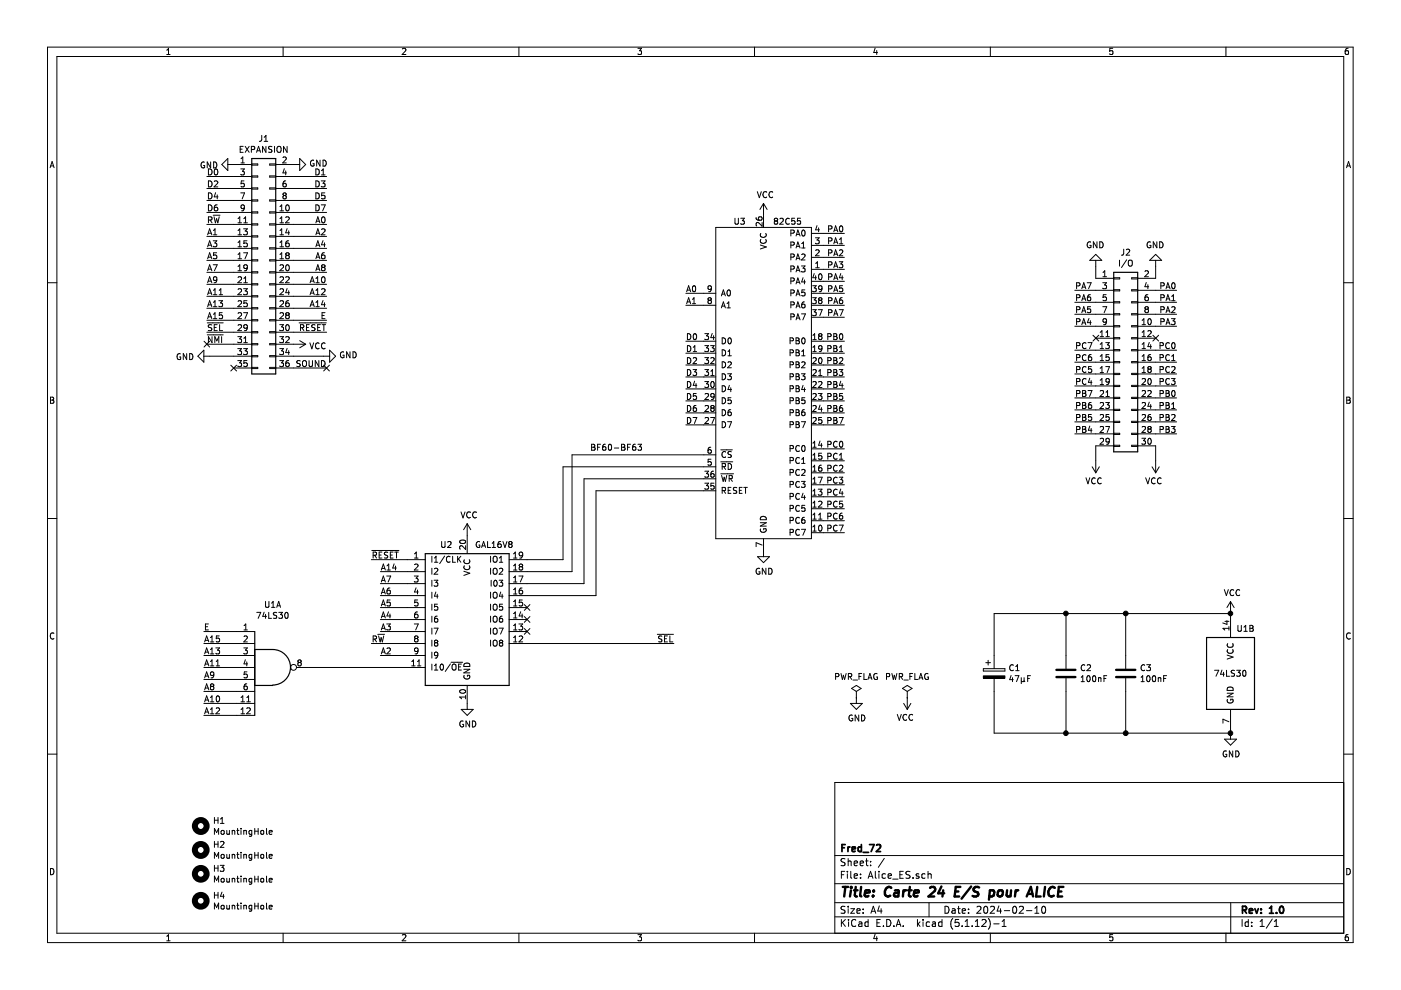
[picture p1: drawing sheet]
EESchema Schematic File Version 4
EELAYER 30 0
EELAYER END
$Descr A4 11693 8268
encoding utf-8
Sheet 1 1
Title "Carte 24 E/S pour ALICE"
Date "2024-02-10"
Rev "1.0"
Comp "Fred_72"
Comment1 ""
Comment2 ""
Comment3 ""
Comment4 ""
$EndDescr
$Comp
L 8bits_Interface:82C55 U3
U 1 1
P 6375 3200
F 0 "U3" H 6175 4550 50  0000 C CNN
F 1 "82C55" H 6575 4550 50  0000 C CNN
F 2 "Package_DIP:DIP-40_W15.24mm_LongPads" H 6275 3850 50  0001 C CNN
F 3 "" H 6275 3850 50  0001 C CNN
	1    6375 3200
	1    0    0    -1  
$EndComp
$Comp
L Connector_Generic:Conn_02x18_Odd_Even J1
U 1 1
P 2150 2175
F 0 "J1" H 2200 3192 50  0000 C CNN
F 1 "EXPANSION" H 2200 3101 50  0000 C CNN
F 2 "Connector:ALICE32" H 2150 2175 50  0001 C CNN
F 3 "~" H 2150 2175 50  0001 C CNN
	1    2150 2175
	1    0    0    -1  
$EndComp
$Comp
L Logic_Programmable:GAL16V8 U2
U 1 1
P 3900 5175
F 0 "U2" H 3725 5800 50  0000 C CNN
F 1 "GAL16V8" H 4125 5800 50  0000 C CNN
F 2 "Package_DIP:DIP-20_W7.62mm_LongPads" H 3900 5175 50  0001 C CNN
F 3 "" H 3900 5175 50  0001 C CNN
	1    3900 5175
	1    0    0    -1  
$EndComp
$Comp
L Connector_Generic:Conn_02x15_Odd_Even J2
U 1 1
P 9350 3025
F 0 "J2" H 9400 3942 50  0000 C CNN
F 1 "I/O" H 9400 3851 50  0000 C CNN
F 2 "Connector_IDC:IDC-Header_2x15_P2.54mm_Horizontal" H 9350 3025 50  0001 C CNN
F 3 "~" H 9350 3025 50  0001 C CNN
	1    9350 3025
	1    0    0    -1  
$EndComp
Text Label 5725 2450 0    50   ~ 0
A0
Text Label 5725 2550 0    50   ~ 0
A1
Wire Wire Line
	5725 2450 5875 2450
Wire Wire Line
	5875 2550 5725 2550
Wire Wire Line
	5725 2850 5875 2850
Wire Wire Line
	5725 2950 5875 2950
Wire Wire Line
	5725 3050 5875 3050
Wire Wire Line
	5725 3150 5875 3150
Wire Wire Line
	5725 3250 5875 3250
Wire Wire Line
	5725 3350 5875 3350
Wire Wire Line
	5725 3450 5875 3450
Wire Wire Line
	5725 3550 5875 3550
Text Label 5725 2850 0    50   ~ 0
D0
Text Label 5725 2950 0    50   ~ 0
D1
Text Label 5725 3050 0    50   ~ 0
D2
Text Label 5725 3150 0    50   ~ 0
D3
Text Label 5725 3250 0    50   ~ 0
D4
Text Label 5725 3350 0    50   ~ 0
D5
Text Label 5725 3450 0    50   ~ 0
D6
Text Label 5725 3550 0    50   ~ 0
D7
Text Label 7050 1950 2    50   ~ 0
PA0
Text Label 7050 2050 2    50   ~ 0
PA1
Text Label 7050 2150 2    50   ~ 0
PA2
Text Label 7050 2250 2    50   ~ 0
PA3
Text Label 7050 2350 2    50   ~ 0
PA4
Text Label 7050 2450 2    50   ~ 0
PA5
Text Label 7050 2550 2    50   ~ 0
PA6
Text Label 7050 2650 2    50   ~ 0
PA7
Text Label 7050 2850 2    50   ~ 0
PB0
Text Label 7050 2950 2    50   ~ 0
PB1
Text Label 7050 3050 2    50   ~ 0
PB2
Text Label 7050 3150 2    50   ~ 0
PB3
Text Label 7050 3250 2    50   ~ 0
PB4
Text Label 7050 3350 2    50   ~ 0
PB5
Text Label 7050 3450 2    50   ~ 0
PB6
Text Label 7050 3550 2    50   ~ 0
PB7
Text Label 7050 3750 2    50   ~ 0
PC0
Text Label 7050 3850 2    50   ~ 0
PC1
Text Label 7050 3950 2    50   ~ 0
PC2
Text Label 7050 4050 2    50   ~ 0
PC3
Text Label 7050 4150 2    50   ~ 0
PC4
Text Label 7050 4250 2    50   ~ 0
PC5
Text Label 7050 4350 2    50   ~ 0
PC6
Text Label 7050 4450 2    50   ~ 0
PC7
Wire Wire Line
	6875 1950 7050 1950
Wire Wire Line
	6875 2050 7050 2050
Wire Wire Line
	6875 2150 7050 2150
Wire Wire Line
	6875 2250 7050 2250
Wire Wire Line
	6875 2350 7050 2350
Wire Wire Line
	6875 2450 7050 2450
Wire Wire Line
	6875 2550 7050 2550
Wire Wire Line
	6875 2650 7050 2650
Wire Wire Line
	6875 2850 7050 2850
Wire Wire Line
	6875 2950 7050 2950
Wire Wire Line
	6875 3050 7050 3050
Wire Wire Line
	6875 3150 7050 3150
Wire Wire Line
	6875 3250 7050 3250
Wire Wire Line
	6875 3350 7050 3350
Wire Wire Line
	6875 3450 7050 3450
Wire Wire Line
	6875 3550 7050 3550
Wire Wire Line
	6875 3750 7050 3750
Wire Wire Line
	6875 3850 7050 3850
Wire Wire Line
	6875 3950 7050 3950
Wire Wire Line
	6875 4050 7050 4050
Wire Wire Line
	6875 4150 7050 4150
Wire Wire Line
	6875 4250 7050 4250
Wire Wire Line
	6875 4350 7050 4350
Wire Wire Line
	6875 4450 7050 4450
$Comp
L power:GND #PWR09
U 1 1
P 6375 4600
F 0 "#PWR09" H 6375 4350 50  0001 C CNN
F 1 "GND" H 6380 4427 50  0000 C CNN
F 2 "" H 6375 4600 50  0001 C CNN
F 3 "" H 6375 4600 50  0001 C CNN
	1    6375 4600
	1    0    0    -1  
$EndComp
$Comp
L power:VCC #PWR08
U 1 1
P 6375 1800
F 0 "#PWR08" H 6375 1650 50  0001 C CNN
F 1 "VCC" H 6390 1973 50  0000 C CNN
F 2 "" H 6375 1800 50  0001 C CNN
F 3 "" H 6375 1800 50  0001 C CNN
	1    6375 1800
	1    0    0    -1  
$EndComp
$Comp
L power:GND #PWR02
U 1 1
P 1950 1375
F 0 "#PWR02" H 1950 1125 50  0001 C CNN
F 1 "GND" V 1955 1247 50  0000 R CNN
F 2 "" H 1950 1375 50  0001 C CNN
F 3 "" H 1950 1375 50  0001 C CNN
	1    1950 1375
	0    1    1    0   
$EndComp
$Comp
L power:GND #PWR03
U 1 1
P 2450 1375
F 0 "#PWR03" H 2450 1125 50  0001 C CNN
F 1 "GND" V 2455 1247 50  0000 R CNN
F 2 "" H 2450 1375 50  0001 C CNN
F 3 "" H 2450 1375 50  0001 C CNN
	1    2450 1375
	0    -1   -1   0   
$EndComp
Text Label 2725 1475 2    50   ~ 0
D1
Text Label 2725 1575 2    50   ~ 0
D3
Text Label 2725 1675 2    50   ~ 0
D5
Text Label 2725 1775 2    50   ~ 0
D7
Text Label 2725 1875 2    50   ~ 0
A0
Text Label 2725 1975 2    50   ~ 0
A2
Text Label 2725 2075 2    50   ~ 0
A4
Text Label 2725 2175 2    50   ~ 0
A6
Text Label 2725 2275 2    50   ~ 0
A8
Text Label 2725 2375 2    50   ~ 0
A10
Text Label 2725 2475 2    50   ~ 0
A12
Text Label 2725 2575 2    50   ~ 0
A14
Text Label 2725 2675 2    50   ~ 0
E
Text Label 2725 2775 2    50   ~ 0
~RESET
Text Label 2725 3075 2    50   ~ 0
SOUND
Wire Wire Line
	2450 1475 2725 1475
Wire Wire Line
	2450 1575 2725 1575
Wire Wire Line
	2450 1675 2725 1675
Wire Wire Line
	2450 1775 2725 1775
Wire Wire Line
	2450 1875 2725 1875
Wire Wire Line
	2450 1975 2725 1975
Wire Wire Line
	2450 2075 2725 2075
Wire Wire Line
	2450 2175 2725 2175
Wire Wire Line
	2450 2275 2725 2275
Wire Wire Line
	2450 2375 2725 2375
Wire Wire Line
	2450 2475 2725 2475
Wire Wire Line
	2450 2575 2725 2575
Wire Wire Line
	2450 2675 2725 2675
Wire Wire Line
	2450 2775 2725 2775
Wire Wire Line
	2450 3075 2725 3075
$Comp
L power:VCC #PWR04
U 1 1
P 2450 2875
F 0 "#PWR04" H 2450 2725 50  0001 C CNN
F 1 "VCC" V 2465 3003 50  0000 L CNN
F 2 "" H 2450 2875 50  0001 C CNN
F 3 "" H 2450 2875 50  0001 C CNN
	1    2450 2875
	0    1    1    0   
$EndComp
$Comp
L power:GND #PWR05
U 1 1
P 2700 2975
F 0 "#PWR05" H 2700 2725 50  0001 C CNN
F 1 "GND" V 2705 2847 50  0000 R CNN
F 2 "" H 2700 2975 50  0001 C CNN
F 3 "" H 2700 2975 50  0001 C CNN
	1    2700 2975
	0    -1   -1   0   
$EndComp
Wire Wire Line
	2450 2975 2700 2975
$Comp
L power:GND #PWR01
U 1 1
P 1750 2975
F 0 "#PWR01" H 1750 2725 50  0001 C CNN
F 1 "GND" V 1755 2847 50  0000 R CNN
F 2 "" H 1750 2975 50  0001 C CNN
F 3 "" H 1750 2975 50  0001 C CNN
	1    1750 2975
	0    1    1    0   
$EndComp
NoConn ~ 1950 3075
Text Label 1725 1475 0    50   ~ 0
D0
Text Label 1725 1575 0    50   ~ 0
D2
Text Label 1725 1675 0    50   ~ 0
D4
Text Label 1725 1775 0    50   ~ 0
D6
Text Label 1725 1875 0    50   ~ 0
R~W
Text Label 1725 1975 0    50   ~ 0
A1
Text Label 1725 2075 0    50   ~ 0
A3
Text Label 1725 2175 0    50   ~ 0
A5
Text Label 1725 2275 0    50   ~ 0
A7
Text Label 1725 2375 0    50   ~ 0
A9
Text Label 1725 2475 0    50   ~ 0
A11
Text Label 1725 2575 0    50   ~ 0
A13
Text Label 1725 2675 0    50   ~ 0
A15
Text Label 1725 2775 0    50   ~ 0
~SEL
Text Label 1725 2875 0    50   ~ 0
~NMI
Wire Wire Line
	1725 1875 1950 1875
Wire Wire Line
	1725 1975 1950 1975
Wire Wire Line
	1725 2075 1950 2075
Wire Wire Line
	1725 2175 1950 2175
Wire Wire Line
	1725 2275 1950 2275
Wire Wire Line
	1725 2375 1950 2375
Wire Wire Line
	1725 2475 1950 2475
Wire Wire Line
	1725 2575 1950 2575
Wire Wire Line
	1725 2675 1950 2675
Wire Wire Line
	1725 2775 1950 2775
Wire Wire Line
	1725 2875 1950 2875
Wire Wire Line
	1725 1475 1950 1475
Wire Wire Line
	1725 1575 1950 1575
Wire Wire Line
	1725 1675 1950 1675
Wire Wire Line
	1725 1775 1950 1775
Wire Wire Line
	1750 2975 1950 2975
Text Notes 4925 3775 0    50   ~ 0
BF60-BF63\n
$Comp
L power:GND #PWR07
U 1 1
P 3900 5875
F 0 "#PWR07" H 3900 5625 50  0001 C CNN
F 1 "GND" H 3905 5702 50  0000 C CNN
F 2 "" H 3900 5875 50  0001 C CNN
F 3 "" H 3900 5875 50  0001 C CNN
	1    3900 5875
	1    0    0    -1  
$EndComp
$Comp
L power:VCC #PWR06
U 1 1
P 3900 4475
F 0 "#PWR06" H 3900 4325 50  0001 C CNN
F 1 "VCC" H 3915 4648 50  0000 C CNN
F 2 "" H 3900 4475 50  0001 C CNN
F 3 "" H 3900 4475 50  0001 C CNN
	1    3900 4475
	1    0    0    -1  
$EndComp
Text Label 5625 5375 2    50   ~ 0
~SEL
Text Label 1700 5275 0    50   ~ 0
E
$Comp
L 74xx:74LS30 U1
U 1 1
P 2275 5575
F 0 "U1" H 2275 6100 50  0000 C CNN
F 1 "74LS30" H 2275 6009 50  0000 C CNN
F 2 "Package_DIP:DIP-14_W7.62mm_LongPads" H 2275 5575 50  0001 C CNN
F 3 "http://www.ti.com/lit/gpn/sn74LS30" H 2275 5575 50  0001 C CNN
	1    2275 5575
	1    0    0    -1  
$EndComp
Text Label 1700 5375 0    50   ~ 0
A15
Text Label 1700 5475 0    50   ~ 0
A13
Text Label 1700 5575 0    50   ~ 0
A11
Text Label 1700 5975 0    50   ~ 0
A12
Text Label 1700 5875 0    50   ~ 0
A10
Text Label 1700 5775 0    50   ~ 0
A8
Text Label 1700 5675 0    50   ~ 0
A9
Wire Wire Line
	1700 5375 1975 5375
Wire Wire Line
	1700 5475 1975 5475
Wire Wire Line
	1700 5975 1975 5975
Wire Wire Line
	1700 5575 1975 5575
Wire Wire Line
	1700 5875 1975 5875
Wire Wire Line
	1700 5675 1975 5675
Wire Wire Line
	1700 5775 1975 5775
Wire Wire Line
	1700 5275 1975 5275
Text Label 3175 4775 0    50   ~ 0
A14
Wire Wire Line
	3175 4775 3400 4775
Text Label 3175 4875 0    50   ~ 0
A7
Text Label 3175 5075 0    50   ~ 0
A5
Text Label 3175 4975 0    50   ~ 0
A6
Text Label 3175 5175 0    50   ~ 0
A4
Text Label 3175 5275 0    50   ~ 0
A3
Wire Wire Line
	3175 4875 3400 4875
Wire Wire Line
	3175 4975 3400 4975
Wire Wire Line
	3175 5075 3400 5075
Wire Wire Line
	3175 5175 3400 5175
Wire Wire Line
	3175 5275 3400 5275
Text Label 3175 5475 0    50   ~ 0
A2
Wire Wire Line
	3175 5475 3400 5475
Wire Wire Line
	4400 4675 4700 4675
Wire Wire Line
	4400 4775 4775 4775
Wire Wire Line
	5875 4000 4875 4000
Wire Wire Line
	4875 4000 4875 4875
Wire Wire Line
	4875 4875 4400 4875
Wire Wire Line
	4400 4975 4975 4975
Wire Wire Line
	4975 4975 4975 4100
Wire Wire Line
	4975 4100 5875 4100
Text Label 3100 4675 0    50   ~ 0
~RESET
Wire Wire Line
	3100 4675 3400 4675
Text Label 3100 5375 0    50   ~ 0
R~W
Wire Wire Line
	3100 5375 3400 5375
Text Label 9825 2425 2    50   ~ 0
PA0
Text Label 9825 2525 2    50   ~ 0
PA1
Text Label 9825 2625 2    50   ~ 0
PA2
Text Label 9825 2725 2    50   ~ 0
PA3
Text Label 8975 2725 0    50   ~ 0
PA4
Text Label 8975 2625 0    50   ~ 0
PA5
Text Label 8975 2525 0    50   ~ 0
PA6
Text Label 8975 2425 0    50   ~ 0
PA7
Wire Wire Line
	9650 2425 9825 2425
Wire Wire Line
	9650 2525 9825 2525
Wire Wire Line
	9650 2625 9825 2625
Wire Wire Line
	9650 2725 9825 2725
Wire Wire Line
	9150 2725 8975 2725
Wire Wire Line
	9150 2625 8975 2625
Wire Wire Line
	9150 2525 8975 2525
Wire Wire Line
	9150 2425 8975 2425
$Comp
L power:GND #PWR010
U 1 1
P 9150 2225
F 0 "#PWR010" H 9150 1975 50  0001 C CNN
F 1 "GND" H 9155 2052 50  0000 C CNN
F 2 "" H 9150 2225 50  0001 C CNN
F 3 "" H 9150 2225 50  0001 C CNN
	1    9150 2225
	-1   0    0    1   
$EndComp
$Comp
L power:GND #PWR011
U 1 1
P 9650 2225
F 0 "#PWR011" H 9650 1975 50  0001 C CNN
F 1 "GND" H 9655 2052 50  0000 C CNN
F 2 "" H 9650 2225 50  0001 C CNN
F 3 "" H 9650 2225 50  0001 C CNN
	1    9650 2225
	-1   0    0    1   
$EndComp
Wire Wire Line
	9650 2225 9650 2325
Wire Wire Line
	9150 2225 9150 2325
Text Label 9825 3325 2    50   ~ 0
PB0
Text Label 9825 3425 2    50   ~ 0
PB1
Text Label 9825 3525 2    50   ~ 0
PB2
Text Label 9825 3625 2    50   ~ 0
PB3
Text Label 8975 3625 0    50   ~ 0
PB4
Text Label 8975 3525 0    50   ~ 0
PB5
Text Label 8975 3425 0    50   ~ 0
PB6
Text Label 8975 3325 0    50   ~ 0
PB7
Wire Wire Line
	9650 3325 9825 3325
Wire Wire Line
	9650 3425 9825 3425
Wire Wire Line
	9650 3525 9825 3525
Wire Wire Line
	9650 3625 9825 3625
Wire Wire Line
	9150 3625 8975 3625
Wire Wire Line
	9150 3525 8975 3525
Wire Wire Line
	9150 3425 8975 3425
Wire Wire Line
	9150 3325 8975 3325
Text Label 9825 2925 2    50   ~ 0
PC0
Text Label 9825 3025 2    50   ~ 0
PC1
Text Label 9825 3125 2    50   ~ 0
PC2
Text Label 9825 3225 2    50   ~ 0
PC3
Text Label 8975 3225 0    50   ~ 0
PC4
Text Label 8975 3125 0    50   ~ 0
PC5
Text Label 8975 3025 0    50   ~ 0
PC6
Text Label 8975 2925 0    50   ~ 0
PC7
Wire Wire Line
	9650 2925 9825 2925
Wire Wire Line
	9650 3025 9825 3025
Wire Wire Line
	9650 3125 9825 3125
Wire Wire Line
	9650 3225 9825 3225
Wire Wire Line
	9150 3225 8975 3225
Wire Wire Line
	9150 3125 8975 3125
Wire Wire Line
	9150 3025 8975 3025
Wire Wire Line
	9150 2925 8975 2925
$Comp
L 74xx:74LS30 U1
U 2 1
P 10275 5625
F 0 "U1" H 10400 6000 50  0000 C CNN
F 1 "74LS30" H 10275 5625 50  0000 C CNN
F 2 "Package_DIP:DIP-14_W7.62mm_LongPads" H 10275 5625 50  0001 C CNN
F 3 "http://www.ti.com/lit/gpn/sn74LS30" H 10275 5625 50  0001 C CNN
	2    10275 5625
	1    0    0    -1  
$EndComp
$Comp
L power:VCC #PWR012
U 1 1
P 10275 5125
F 0 "#PWR012" H 10275 4975 50  0001 C CNN
F 1 "VCC" H 10290 5298 50  0000 C CNN
F 2 "" H 10275 5125 50  0001 C CNN
F 3 "" H 10275 5125 50  0001 C CNN
	1    10275 5125
	1    0    0    -1  
$EndComp
$Comp
L power:GND #PWR013
U 1 1
P 10275 6125
F 0 "#PWR013" H 10275 5875 50  0001 C CNN
F 1 "GND" H 10280 5952 50  0000 C CNN
F 2 "" H 10275 6125 50  0001 C CNN
F 3 "" H 10275 6125 50  0001 C CNN
	1    10275 6125
	1    0    0    -1  
$EndComp
Wire Wire Line
	5875 3900 4700 3900
Wire Wire Line
	4700 3900 4700 4675
Wire Wire Line
	4775 4775 4775 3800
Wire Wire Line
	4775 3800 5875 3800
$Comp
L power:VCC #PWR0101
U 1 1
P 9150 3850
F 0 "#PWR0101" H 9150 3700 50  0001 C CNN
F 1 "VCC" H 9165 4023 50  0000 C CNN
F 2 "" H 9150 3850 50  0001 C CNN
F 3 "" H 9150 3850 50  0001 C CNN
	1    9150 3850
	-1   0    0    1   
$EndComp
$Comp
L power:VCC #PWR0102
U 1 1
P 9650 3850
F 0 "#PWR0102" H 9650 3700 50  0001 C CNN
F 1 "VCC" H 9665 4023 50  0000 C CNN
F 2 "" H 9650 3850 50  0001 C CNN
F 3 "" H 9650 3850 50  0001 C CNN
	1    9650 3850
	-1   0    0    1   
$EndComp
Wire Wire Line
	9650 3725 9650 3850
Wire Wire Line
	9150 3725 9150 3850
NoConn ~ 4400 5075
NoConn ~ 4400 5175
NoConn ~ 9150 2825
NoConn ~ 9650 2825
$Comp
L Device:C C3
U 1 1
P 9400 5625
F 0 "C3" H 9515 5671 50  0000 L CNN
F 1 "100nF" H 9515 5580 50  0000 L CNN
F 2 "Capacitor_THT:C_Ceramic_D5.5mm_W4mm_P5.00mm" H 9438 5475 50  0001 C CNN
F 3 "~" H 9400 5625 50  0001 C CNN
	1    9400 5625
	1    0    0    -1  
$EndComp
$Comp
L Device:C C2
U 1 1
P 8900 5625
F 0 "C2" H 9015 5671 50  0000 L CNN
F 1 "100nF" H 9015 5580 50  0000 L CNN
F 2 "Capacitor_THT:C_Ceramic_D5.5mm_W4mm_P5.00mm" H 8938 5475 50  0001 C CNN
F 3 "~" H 8900 5625 50  0001 C CNN
	1    8900 5625
	1    0    0    -1  
$EndComp
Wire Wire Line
	10275 5125 9400 5125
Wire Wire Line
	8900 5125 8900 5475
Wire Wire Line
	9400 5475 9400 5125
Connection ~ 9400 5125
Wire Wire Line
	9400 5125 8900 5125
Connection ~ 10275 5125
Wire Wire Line
	10275 6125 9400 6125
Wire Wire Line
	8900 6125 8900 5775
Wire Wire Line
	9400 5775 9400 6125
Connection ~ 9400 6125
Connection ~ 10275 6125
$Comp
L Device:CP C1
U 1 1
P 8300 5625
F 0 "C1" H 8418 5671 50  0000 L CNN
F 1 "47µF" H 8418 5580 50  0000 L CNN
F 2 "Capacitor_THT:CP_Radial_D5.0mm_P2.54mm_Horizontal" H 8338 5475 50  0001 C CNN
F 3 "~" H 8300 5625 50  0001 C CNN
	1    8300 5625
	1    0    0    -1  
$EndComp
Wire Wire Line
	8900 5125 8300 5125
Wire Wire Line
	8300 5125 8300 5475
Connection ~ 8900 5125
Wire Wire Line
	8300 5775 8300 6125
Wire Wire Line
	8300 6125 8900 6125
Connection ~ 8900 6125
Wire Wire Line
	8900 6125 9400 6125
Wire Wire Line
	2575 5575 3400 5575
NoConn ~ 4400 5275
NoConn ~ 2725 3075
NoConn ~ 1725 2875
$Comp
L power:PWR_FLAG #FLG0101
U 1 1
P 7150 5825
F 0 "#FLG0101" H 7150 5900 50  0001 C CNN
F 1 "PWR_FLAG" H 7150 5998 50  0000 C CNN
F 2 "" H 7150 5825 50  0001 C CNN
F 3 "~" H 7150 5825 50  0001 C CNN
	1    7150 5825
	1    0    0    -1  
$EndComp
$Comp
L power:PWR_FLAG #FLG0102
U 1 1
P 7575 5825
F 0 "#FLG0102" H 7575 5900 50  0001 C CNN
F 1 "PWR_FLAG" H 7575 5998 50  0000 C CNN
F 2 "" H 7575 5825 50  0001 C CNN
F 3 "~" H 7575 5825 50  0001 C CNN
	1    7575 5825
	1    0    0    -1  
$EndComp
$Comp
L power:GND #PWR0103
U 1 1
P 7150 5825
F 0 "#PWR0103" H 7150 5575 50  0001 C CNN
F 1 "GND" H 7155 5652 50  0000 C CNN
F 2 "" H 7150 5825 50  0001 C CNN
F 3 "" H 7150 5825 50  0001 C CNN
	1    7150 5825
	1    0    0    -1  
$EndComp
$Comp
L power:VCC #PWR0104
U 1 1
P 7575 5825
F 0 "#PWR0104" H 7575 5675 50  0001 C CNN
F 1 "VCC" H 7590 5998 50  0000 C CNN
F 2 "" H 7575 5825 50  0001 C CNN
F 3 "" H 7575 5825 50  0001 C CNN
	1    7575 5825
	-1   0    0    1   
$EndComp
$Comp
L Mechanical:MountingHole H1
U 1 1
P 1675 6900
F 0 "H1" H 1775 6946 50  0000 L CNN
F 1 "MountingHole" H 1775 6855 50  0000 L CNN
F 2 "MountingHole:MountingHole_3.2mm_M3_DIN965_Pad" H 1675 6900 50  0001 C CNN
F 3 "~" H 1675 6900 50  0001 C CNN
	1    1675 6900
	1    0    0    -1  
$EndComp
$Comp
L Mechanical:MountingHole H2
U 1 1
P 1675 7100
F 0 "H2" H 1775 7146 50  0000 L CNN
F 1 "MountingHole" H 1775 7055 50  0000 L CNN
F 2 "MountingHole:MountingHole_3.2mm_M3_DIN965_Pad" H 1675 7100 50  0001 C CNN
F 3 "~" H 1675 7100 50  0001 C CNN
	1    1675 7100
	1    0    0    -1  
$EndComp
$Comp
L Mechanical:MountingHole H3
U 1 1
P 1675 7300
F 0 "H3" H 1775 7346 50  0000 L CNN
F 1 "MountingHole" H 1775 7255 50  0000 L CNN
F 2 "MountingHole:MountingHole_3.2mm_M3_DIN965_Pad" H 1675 7300 50  0001 C CNN
F 3 "~" H 1675 7300 50  0001 C CNN
	1    1675 7300
	1    0    0    -1  
$EndComp
$Comp
L Mechanical:MountingHole H4
U 1 1
P 1675 7525
F 0 "H4" H 1775 7571 50  0000 L CNN
F 1 "MountingHole" H 1775 7480 50  0000 L CNN
F 2 "MountingHole:MountingHole_3.2mm_M3_DIN965_Pad" H 1675 7525 50  0001 C CNN
F 3 "~" H 1675 7525 50  0001 C CNN
	1    1675 7525
	1    0    0    -1  
$EndComp
Wire Wire Line
	4400 5375 5625 5375
$EndSCHEMATC
